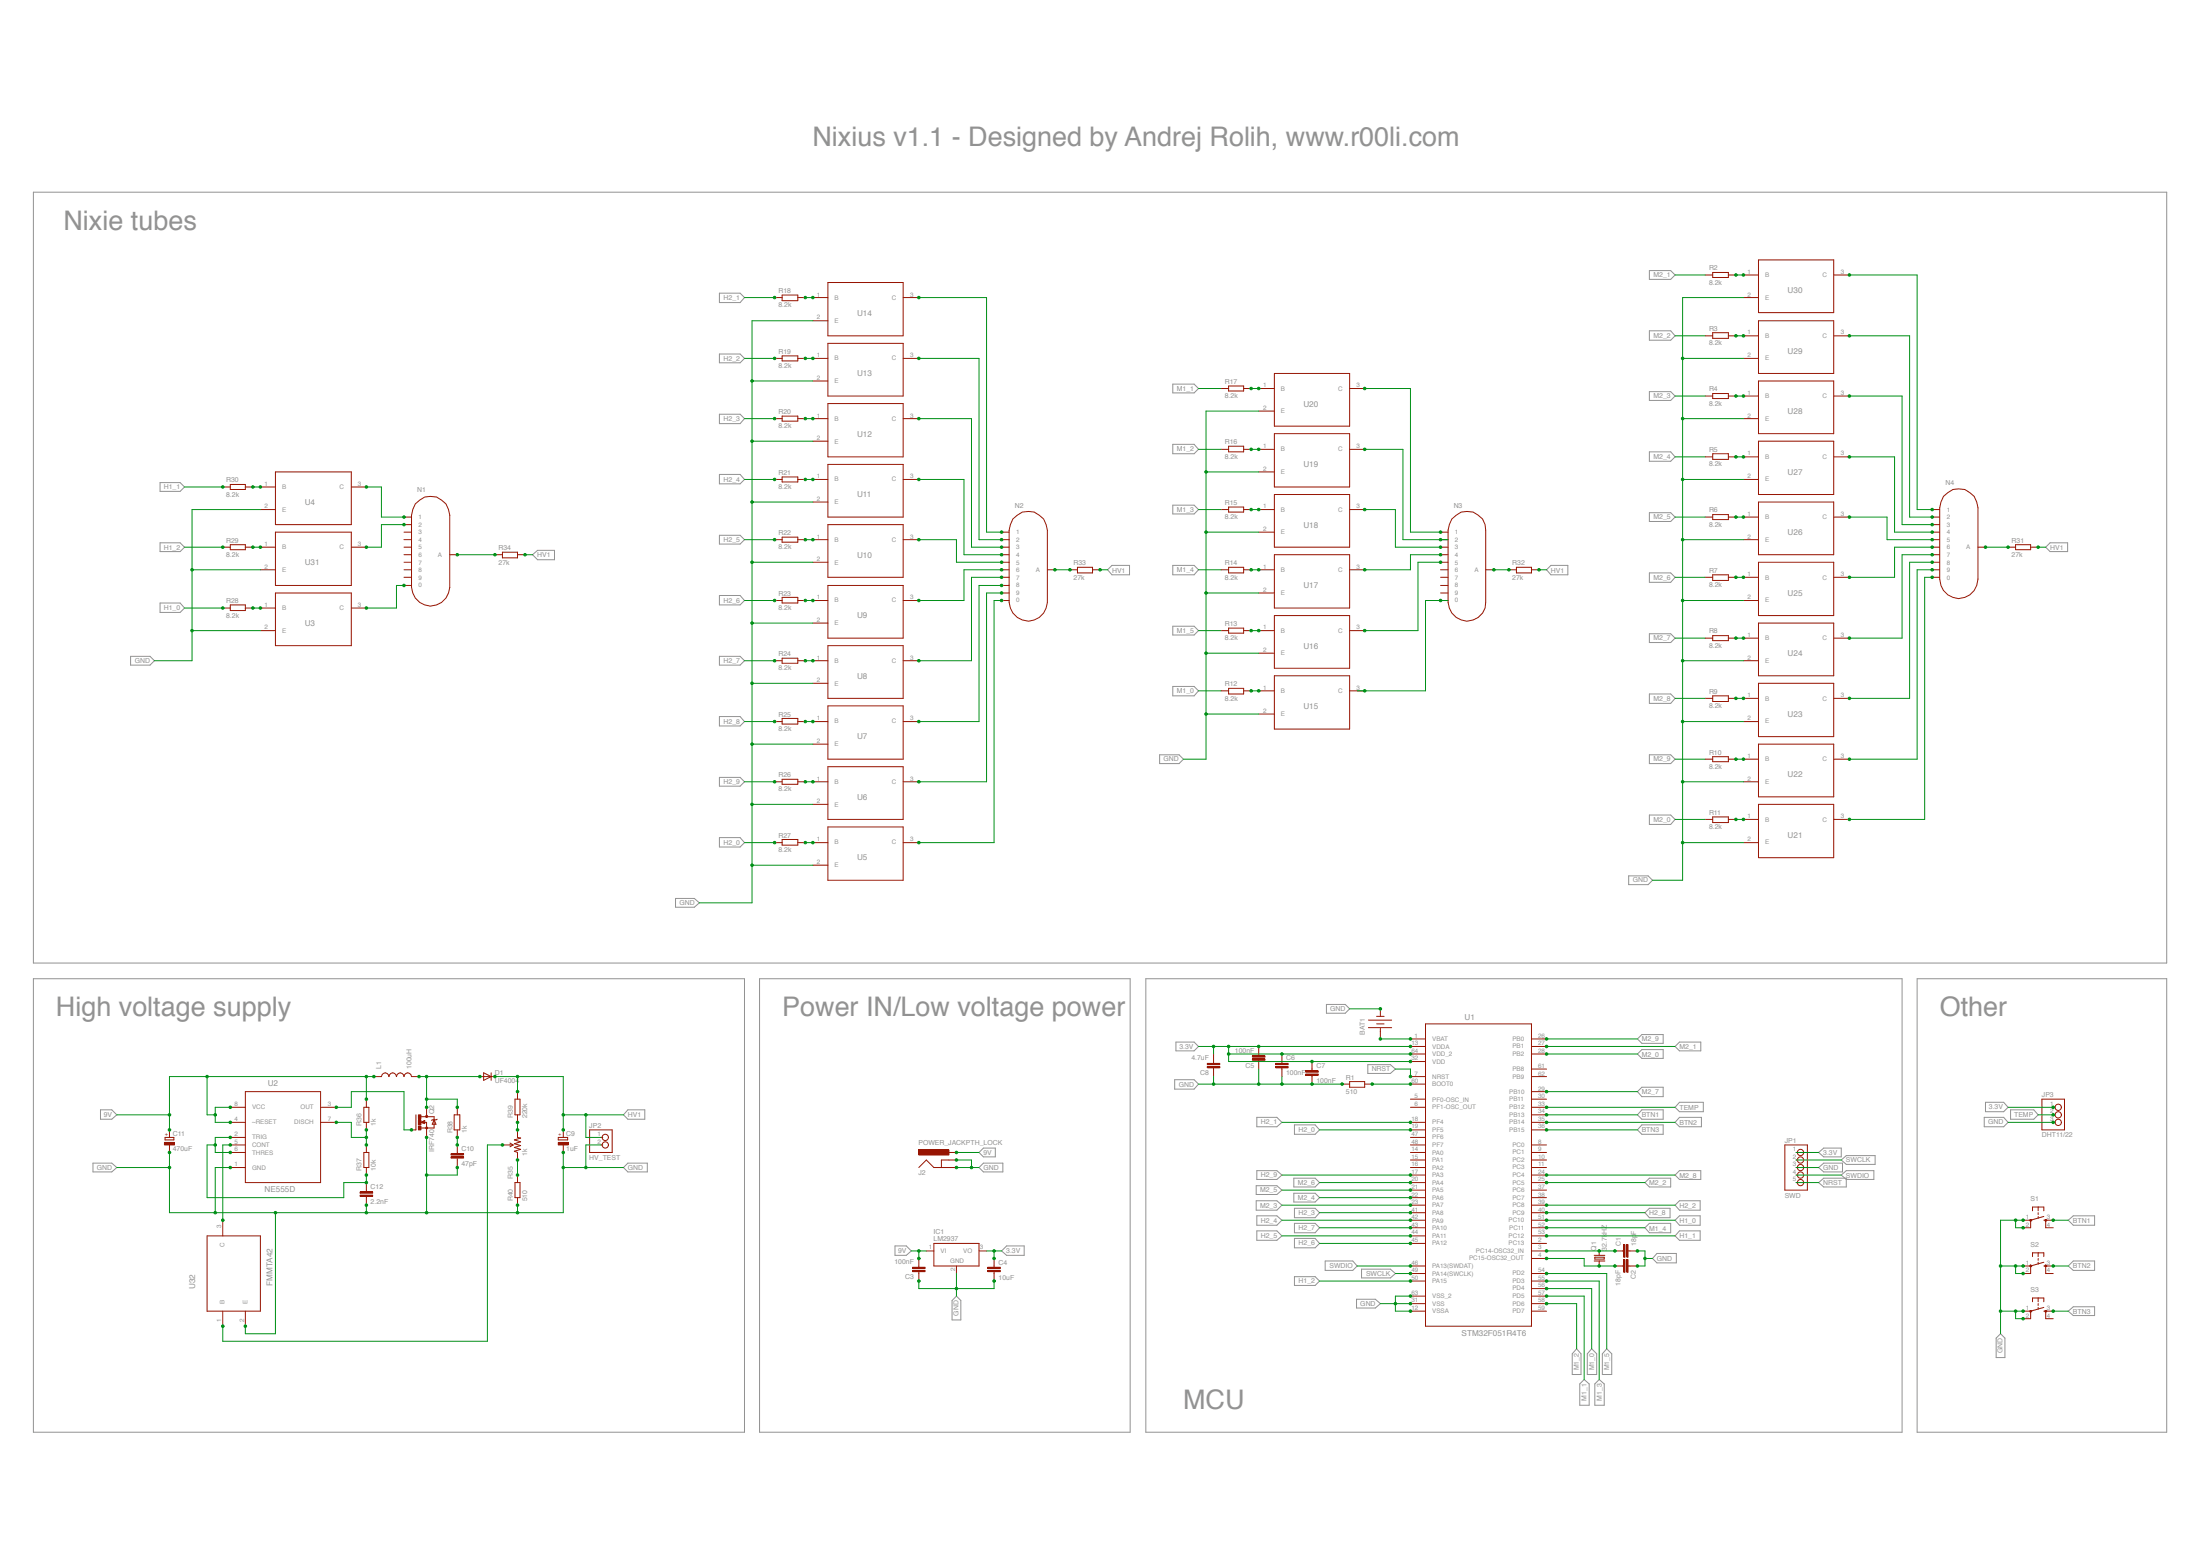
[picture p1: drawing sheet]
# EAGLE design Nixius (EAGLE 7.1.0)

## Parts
BAT1  BATTERY20SMD  [BATTCON_20MM]
C1  18pF  CAP0805  [0805]
C2  18pF  CAP0805  [0805]
C3  100nF  CAP0805  [0805]
C4  10uF  CAP0805  [0805]
C5  100nF  CAP0805  [0805]
C6  100nF  CAP0805  [0805]
C7  100nF  CAP0805  [0805]
C8  4.7uF  CAP0805  [0805]
C9  1uF  CPOL-EUE2.5-6  [E2,5-6]
C10  47pF  CAP0805  [0805]
C11  470uF  CPOL-EUE3.5-8  [E3,5-8]
C12  2.2nF  C-EU050-025X075  [C050-025X075]
D1  UF4004  1N4004  [DO41-10]
IC1  LM2937  [TO263-3]
J2  POWER_JACKPTH_LOCK  [POWER_JACK_PTH_LOCK]
JP1  SWD  PINHD-1X5  [1X05]
JP2  HV_TEST  PINHD-1X2  [1X02]
JP3  DHT11/22  PINHD-1X3  [1X03]
L1  100uH  INDUCTORRLB0912  [RLB0912]
N1  IN-1  [IN-1]
N2  IN-1  [IN-1]
N3  IN-1  [IN-1]
N4  IN-1  [IN-1]
Q1  32.7kHZ  MC-306  [MC-306]
Q2  IRF740  [TO220BV]
R1  510  R-EU_R0805  [R0805]
R2  8.2k  R-EU_R0805  [R0805]
R3  8.2k  R-EU_R0805  [R0805]
R4  8.2k  R-EU_R0805  [R0805]
R5  8.2k  R-EU_R0805  [R0805]
R6  8.2k  R-EU_R0805  [R0805]
R7  8.2k  R-EU_R0805  [R0805]
R8  8.2k  R-EU_R0805  [R0805]
R9  8.2k  R-EU_R0805  [R0805]
R10  8.2k  R-EU_R0805  [R0805]
R11  8.2k  R-EU_R0805  [R0805]
R12  8.2k  R-EU_R0805  [R0805]
R13  8.2k  R-EU_R0805  [R0805]
R14  8.2k  R-EU_R0805  [R0805]
R15  8.2k  R-EU_R0805  [R0805]
R16  8.2k  R-EU_R0805  [R0805]
R17  8.2k  R-EU_R0805  [R0805]
R18  8.2k  R-EU_R0805  [R0805]
R19  8.2k  R-EU_R0805  [R0805]
R20  8.2k  R-EU_R0805  [R0805]
R21  8.2k  R-EU_R0805  [R0805]
R22  8.2k  R-EU_R0805  [R0805]
R23  8.2k  R-EU_R0805  [R0805]
R24  8.2k  R-EU_R0805  [R0805]
R25  8.2k  R-EU_R0805  [R0805]
R26  8.2k  R-EU_R0805  [R0805]
R27  8.2k  R-EU_R0805  [R0805]
R28  8.2k  R-EU_R0805  [R0805]
R29  8.2k  R-EU_R0805  [R0805]
R30  8.2k  R-EU_R0805  [R0805]
R31  27k  R-EU_R1206  [R1206]
R32  27k  R-EU_R1206  [R1206]
R33  27k  R-EU_R1206  [R1206]
R34  27k  R-EU_R1206  [R1206]
R35  1k  TRIMPOT3362U-2  [3362U-2]
R36  1k  R-EU_R0805  [R0805]
R37  10k  R-EU_R0805  [R0805]
R38  1k  R-EU_R0805  [R0805]
R39  220k  R-EU_R1206  [R1206]
R40  510  R-EU_R0805  [R0805]
S1  TAC_SWITCHPTH  [TACTILE-PTH]
S2  TAC_SWITCHPTH  [TACTILE-PTH]
S3  TAC_SWITCHPTH  [TACTILE-PTH]
U1  STM32F051R4T6  [QFP50P1200X1200X160-64N]
U2  NE555D  [SOIC127P600X175-8N]
U3  FMMTA42  [SOT95P240X110-3N]
U4  FMMTA42  [SOT95P240X110-3N]
U5  FMMTA42  [SOT95P240X110-3N]
U6  FMMTA42  [SOT95P240X110-3N]
U7  FMMTA42  [SOT95P240X110-3N]
U8  FMMTA42  [SOT95P240X110-3N]
U9  FMMTA42  [SOT95P240X110-3N]
U10  FMMTA42  [SOT95P240X110-3N]
U11  FMMTA42  [SOT95P240X110-3N]
U12  FMMTA42  [SOT95P240X110-3N]
U13  FMMTA42  [SOT95P240X110-3N]
U14  FMMTA42  [SOT95P240X110-3N]
U15  FMMTA42  [SOT95P240X110-3N]
U16  FMMTA42  [SOT95P240X110-3N]
U17  FMMTA42  [SOT95P240X110-3N]
U18  FMMTA42  [SOT95P240X110-3N]
U19  FMMTA42  [SOT95P240X110-3N]
U20  FMMTA42  [SOT95P240X110-3N]
U21  FMMTA42  [SOT95P240X110-3N]
U22  FMMTA42  [SOT95P240X110-3N]
U23  FMMTA42  [SOT95P240X110-3N]
U24  FMMTA42  [SOT95P240X110-3N]
U25  FMMTA42  [SOT95P240X110-3N]
U26  FMMTA42  [SOT95P240X110-3N]
U27  FMMTA42  [SOT95P240X110-3N]
U28  FMMTA42  [SOT95P240X110-3N]
U29  FMMTA42  [SOT95P240X110-3N]
U30  FMMTA42  [SOT95P240X110-3N]
U31  FMMTA42  [SOT95P240X110-3N]
U32  FMMTA42  [SOT95P240X110-3N]

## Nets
3.3V: C4.1 C5.2 C6.1 C7.1 C8.2 IC1.3(VO) JP1.1 JP3.1 U1.13(VDDA) U1.32(VDD) U1.64(VDD_2)
9V: C3.2 C11.+ IC1.1(VI) J2.PWR L1.1 R36.2 U2.4(~RESET) U2.8(VCC)
BTN1: S1.3 U1.34(PB13)
BTN2: S2.3 U1.35(PB14)
BTN3: S3.3 U1.36(PB15)
GND: BAT1.2(-) C1.2 C2.1 C3.1 C4.2 C5.1 C6.2 C7.2 C8.1 C9.- C10.2 C11.- C12.2 IC1.2(GND) J2.GND J2.GNDBREAK JP1.3 JP2.2 JP3.3 Q2.S R1.1 R40.1 S1.1 S1.2 S2.1 S2.2 S3.1 S3.2 U1.12(VSSA) U1.31(VSS) U1.63(VSS_2) U2.1(GND) U3.2(E) U4.2(E) U5.2(E) U6.2(E) U7.2(E) U8.2(E) U9.2(E) U10.2(E) U11.2(E) U12.2(E) U13.2(E) U14.2(E) U15.2(E) U16.2(E) U17.2(E) U18.2(E) U19.2(E) U20.2(E) U21.2(E) U22.2(E) U23.2(E) U24.2(E) U25.2(E) U26.2(E) U27.2(E) U28.2(E) U29.2(E) U30.2(E) U31.2(E) U32.2(E)
H1_0: R28.1 U1.51(PC10)
H1_1: R30.1 U1.53(PC12)
H1_2: R29.1 U1.50(PA15)
H2_0: R27.1 U1.19(PF5)
H2_1: R18.1 U1.18(PF4)
H2_2: R19.1 U1.39(PC8)
H2_3: R20.1 U1.41(PA8)
H2_4: R21.1 U1.42(PA9)
H2_5: R22.1 U1.44(PA11)
H2_6: R23.1 U1.45(PA12)
H2_7: R24.1 U1.43(PA10)
H2_8: R25.1 U1.40(PC9)
H2_9: R26.1 U1.17(PA3)
HV1: C9.+ D1.C JP2.1 R31.2 R32.2 R33.2 R34.2 R39.2
M1_0: R12.1 U1.56(PD4)
M1_1: R17.1 U1.57(PD5)
M1_2: R16.1 U1.58(PD6)
M1_3: R15.1 U1.55(PD3)
M1_4: R14.1 U1.52(PC11)
M1_5: R13.1 U1.54(PD2)
M2_0: R11.1 U1.28(PB2)
M2_1: R2.1 U1.27(PB1)
M2_2: R3.1 U1.25(PC5)
M2_3: R4.1 U1.23(PA7)
M2_4: R5.1 U1.22(PA6)
M2_5: R6.1 U1.21(PA5)
M2_6: R7.1 U1.20(PA4)
M2_7: R8.1 U1.29(PB10)
M2_8: R9.1 U1.24(PC4)
M2_9: R10.1 U1.26(PB0)
N$1: N1.0 U3.3(C)
N$2: N1.2 U31.3(C)
N$3: N1.1 U4.3(C)
N$4: N2.0 U5.3(C)
N$5: N2.9 U6.3(C)
N$6: N2.8 U7.3(C)
N$7: N2.7 U8.3(C)
N$8: N2.6 U9.3(C)
N$9: N2.5 U10.3(C)
N$10: N2.4 U11.3(C)
N$11: N2.3 U12.3(C)
N$12: N2.2 U13.3(C)
N$13: N2.1 U14.3(C)
N$14: N3.0 U15.3(C)
N$15: N3.5 U16.3(C)
N$16: N3.4 U17.3(C)
N$17: N3.3 U18.3(C)
N$18: N3.2 U19.3(C)
N$19: N3.1 U20.3(C)
N$20: N4.0 U21.3(C)
N$21: N4.9 U22.3(C)
N$22: N4.8 U23.3(C)
N$23: N4.7 U24.3(C)
N$24: N4.6 U25.3(C)
N$25: N4.5 U26.3(C)
N$26: N4.4 U27.3(C)
N$27: N4.3 U28.3(C)
N$28: N4.2 U29.3(C)
N$29: N4.1 U30.3(C)
N$30: BAT1.1(+) U1.1(VBAT)
N$31: C1.1 Q1.4 U1.3(PC14-OSC32_IN)
N$32: C2.2 Q1.1 U1.4(PC15-OSC32_OUT)
N$33: R1.2 U1.60(BOOT0)
N$34: R30.2 U4.1(B)
N$35: R29.2 U31.1(B)
N$36: R28.2 U3.1(B)
N$37: R18.2 U14.1(B)
N$38: R19.2 U13.1(B)
N$39: R20.2 U12.1(B)
N$40: R21.2 U11.1(B)
N$41: R22.2 U10.1(B)
N$42: R23.2 U9.1(B)
N$43: R24.2 U8.1(B)
N$44: R25.2 U7.1(B)
N$45: R26.2 U6.1(B)
N$46: R27.2 U5.1(B)
N$47: R17.2 U20.1(B)
N$48: R16.2 U19.1(B)
N$49: R15.2 U18.1(B)
N$50: R14.2 U17.1(B)
N$51: R13.2 U16.1(B)
N$52: R12.2 U15.1(B)
N$53: R2.2 U30.1(B)
N$54: R3.2 U29.1(B)
N$55: R4.2 U28.1(B)
N$56: R5.2 U27.1(B)
N$57: R6.2 U26.1(B)
N$58: R7.2 U25.1(B)
N$59: R8.2 U24.1(B)
N$60: R9.2 U23.1(B)
N$61: R10.2 U22.1(B)
N$62: R11.2 U21.1(B)
N$63: N1.A R34.1
N$64: N3.A R32.1
N$67: R36.1 R37.2 U2.7(DISCH)
N$68: U2.5(CONT) U32.3(C)
N$69: C12.1 R37.1 U2.2(TRIG) U2.6(THRES)
N$70: Q2.G U2.3(OUT)
N$71: D1.A L1.2 Q2.D R38.2
N$73: C10.1 R38.1
N$74: R35.3(CW) R39.1
N$75: R35.1(CCW) R40.2
N$76: N2.A R33.1
N$77: R35.2(WIPER) U32.1(B)
N$83: N4.A R31.1
NRST: JP1.5 U1.7(NRST)
SWCLK: JP1.2 U1.49(PA14(SWCLK))
SWDIO: JP1.4 U1.46(PA13(SWDAT))
TEMP: JP3.2 U1.33(PB12)
Unconnected: N1.3 N1.4 N1.5 N1.6 N1.7 N1.8 N1.9 N3.6 N3.7 N3.8 N3.9 S1.4 S2.4 S3.4 U1.2(PC13) U1.5(PF0-OSC_IN) U1.6(PF1-OSC_OUT) U1.8(PC0) U1.9(PC1) U1.10(PC2) U1.11(PC3) U1.14(PA0) U1.15(PA1) U1.16(PA2) U1.30(PB11) U1.37(PC6) U1.38(PC7) U1.47(PF6) U1.48(PF7) U1.59(PD7) U1.61(PB8) U1.62(PB9)

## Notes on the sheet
- Nixius v1.1 - Designed by Andrej Rolih, www.r00li.com
- Nixie tubes
- High voltage supply | Power IN/Low voltage power | Other
- MCU

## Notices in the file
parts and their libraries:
SparkFun-Connectors: Licensing: CC v3.0 Share-Alike You are welcome to use this library for commercial purposes.
